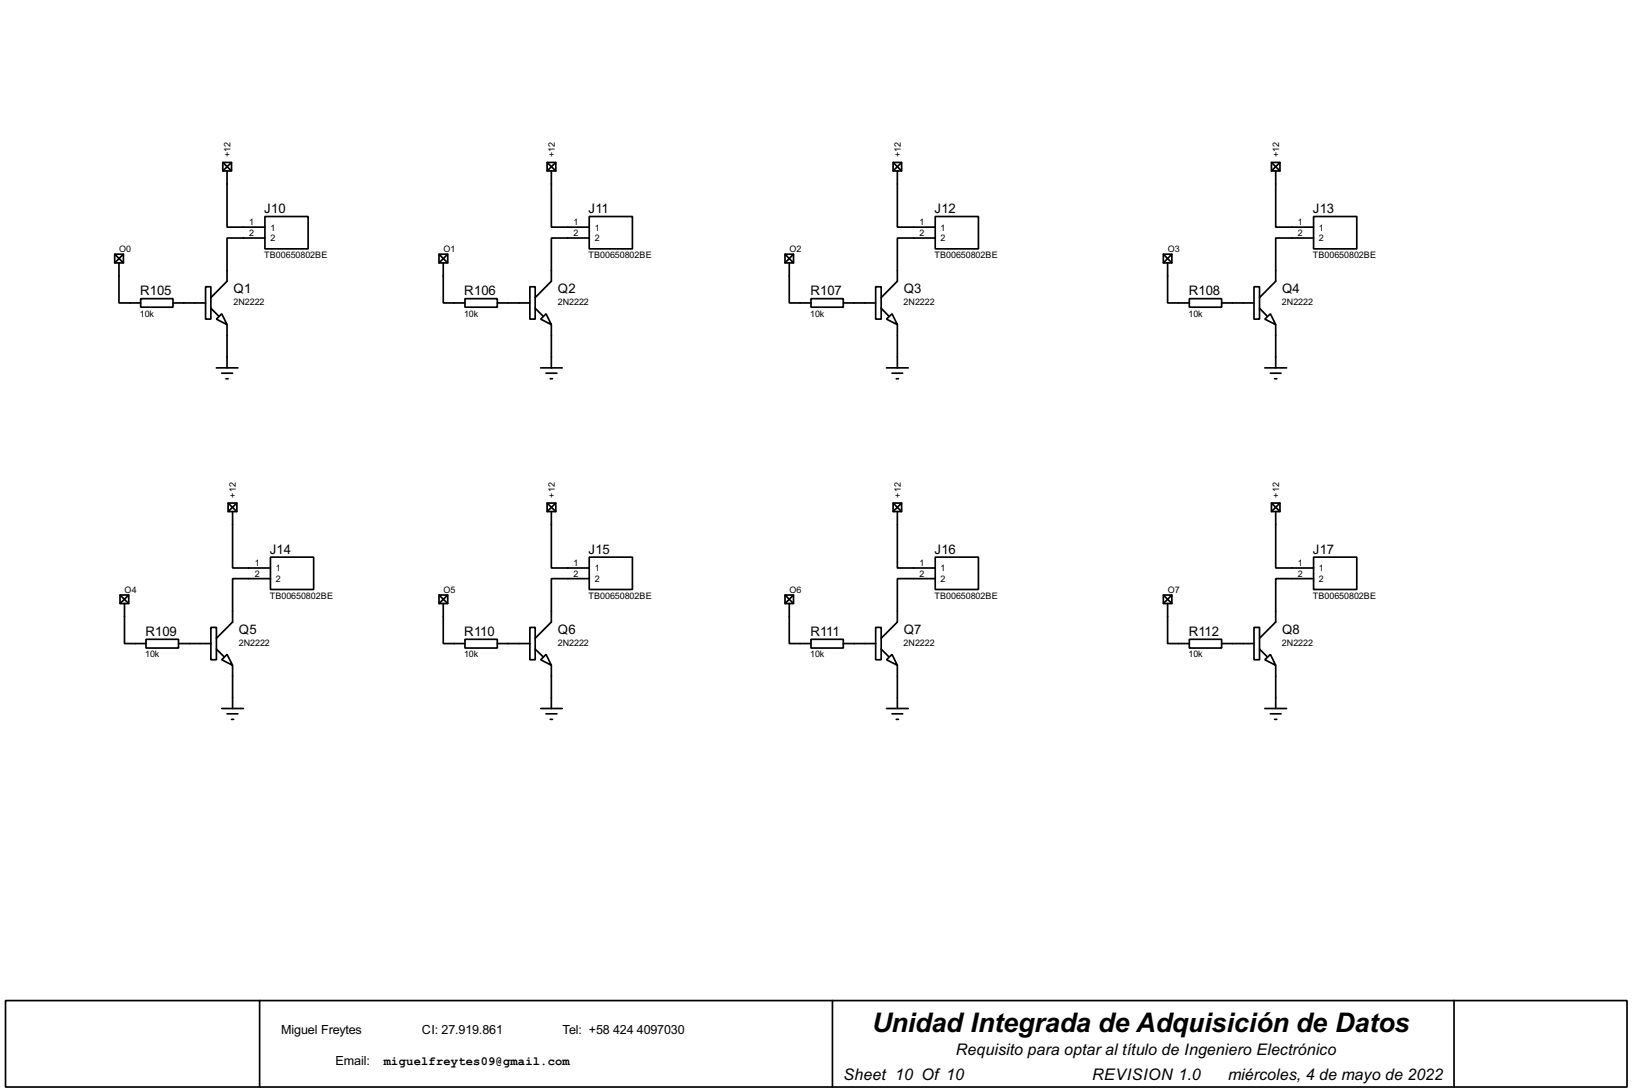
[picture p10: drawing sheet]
<svg xmlns="http://www.w3.org/2000/svg" width="383mm" height="256mm" viewBox="0 0 383 256" stroke-linecap="round" stroke-linejoin="round" font-family="sans-serif">
<g fill="none" stroke="#000" stroke-width=".4">
<path d="M52.4 38.2h2v2h-2zM52.4 38.2l2 2M54.4 38.2l-2 2M128.6 38.2h2v2h-2zM128.6 38.2l2 2M130.6 38.2l-2 2M209.9 38.2h2v2h-2zM209.9 38.2l2 2M211.9 38.2l-2 2M298.8 38.2h2v2h-2zM298.8 38.2l2 2M300.8 38.2l-2 2"/>
<path d="M27 59.7h2v2.1h-2zM27 59.7l2 2.1M29 59.7l-2 2.1M53.4 40.2v13.2h8.9M62.3 50.9h10.1v7.6h-10.1zM62.3 55.9h-8.9v10.2l-3.8 3.8M103.2 59.7h2v2.1h-2zM103.2 59.7l2 2.1M105.2 59.7l-2 2.1M129.6 40.2v13.2h8.9M138.5 50.9h10.1v7.6h-10.1zM138.5 55.9h-8.9v10.2l-3.8 3.8"/>
<path d="M184.5 59.7h2v2.1h-2zM184.5 59.7l2 2.1M186.5 59.7l-2 2.1M210.9 40.2v13.2h8.9M219.8 50.9h10.1v7.6h-10.1zM219.8 55.9h-8.9v10.2l-3.8 3.8M273.4 59.7h2v2.1h-2zM273.4 59.7l2 2.1M275.4 59.7l-2 2.1M299.8 40.2v13.2h8.9M308.7 50.9h10.1v7.6h-10.1zM308.7 55.9h-8.9v10.2l-3.8 3.8"/>
<path d="M28 61.8v9.4h5.1M33.1 70.2h7.6v2h-7.6zM40.7 71.2h7.6M48.3 67.4h1.3v7.6h-1.3zM49.6 72.4l1.8 1.8M50.9 75l1.2-1.3 1.3 2.6zM53.4 76.3v10.1M104.2 61.8v9.4h5.1M109.3 70.2h7.6v2h-7.6zM116.9 71.2h7.6M124.5 67.4h1.3v7.6h-1.3zM125.8 72.4l1.8 1.8"/>
<path d="M127.1 75l1.2-1.3 1.3 2.6zM129.6 76.3v10.1M185.5 61.8v9.4h5.1M190.6 70.2h7.6v2h-7.6zM198.2 71.2h7.6M205.8 67.4h1.3v7.6h-1.3zM207.1 72.4l1.7 1.8M208.3 75l1.3-1.3 1.3 2.6zM210.9 76.3v10.1M274.4 61.8v9.4h5.1M279.5 70.2h7.6v2h-7.6zM287.1 71.2h7.6"/>
<path d="M294.7 67.4h1.3v7.6h-1.3zM296 72.4l1.7 1.8M297.2 75l1.3-1.3 1.3 2.6zM299.8 76.3v10.1M50.9 86.4h5M52.1 87.7h2.6M53.1 89h.5M127.1 86.4h5M128.3 87.7h2.6M129.3 89h.5M208.3 86.4h5.1M209.6 87.7h2.5"/>
<path d="M210.6 89h.5M297.2 86.4h5.1M298.5 87.7h2.5M299.5 89h.5M53.6 118.2h2.1v2h-2.1zM53.6 118.2l2.1 2M55.7 118.2l-2.1 2M128.6 118.2h2v2h-2zM128.6 118.2l2 2M130.6 118.2l-2 2M209.9 118.2h2v2h-2zM209.9 118.2l2 2"/>
<path d="M211.9 118.2l-2 2M298.8 118.2h2v2h-2zM298.8 118.2l2 2M300.8 118.2l-2 2M28.2 139.8h2.1v2h-2.1zM28.2 139.8l2.1 2M30.3 139.8l-2.1 2M54.7 120.2v13.2h8.9M63.6 130.9h10.1v7.6h-10.1zM63.6 135.9h-8.9v10.2l-3.8 3.8M103.2 139.8h2v2h-2zM103.2 139.8l2 2"/>
<path d="M105.2 139.8l-2 2M129.6 120.2v13.2h8.9M138.5 130.9h10.1v7.6h-10.1zM138.5 135.9h-8.9v10.2l-3.8 3.8M184.5 139.8h2v2h-2zM184.5 139.8l2 2M186.5 139.8l-2 2M210.9 120.2v13.2h8.9M219.8 130.9h10.1v7.6h-10.1zM219.8 135.9h-8.9v10.2l-3.8 3.8M273.4 139.8h2v2h-2zM273.4 139.8l2 2"/>
<path d="M275.4 139.8l-2 2M299.8 120.2v13.2h8.9M308.7 130.9h10.1v7.6h-10.1zM308.7 135.9h-8.9v10.2l-3.8 3.8M29.3 141.8v9.4h5M34.3 150.2h7.7v2h-7.7zM42 151.2h7.6M49.6 147.4h1.3v7.6h-1.3zM50.9 152.5l1.7 1.7M52.1 155l1.3-1.3 1.3 2.6zM54.7 156.3v10.1M104.2 141.8v9.4h5.1"/>
<path d="M109.3 150.2h7.6v2h-7.6zM116.9 151.2h7.6M124.5 147.4h1.3v7.6h-1.3zM125.8 152.5l1.8 1.7M127.1 155l1.2-1.3 1.3 2.6zM129.6 156.3v10.1M185.5 141.8v9.4h5.1M190.6 150.2h7.6v2h-7.6zM198.2 151.2h7.6M205.8 147.4h1.3v7.6h-1.3zM207.1 152.5l1.7 1.7M208.3 155l1.3-1.3 1.3 2.6z"/>
<path d="M210.9 156.3v10.1M274.4 141.8v9.4h5.1M279.5 150.2h7.6v2h-7.6zM287.1 151.2h7.6M294.7 147.4h1.3v7.6h-1.3zM296 152.5l1.7 1.7M297.2 155l1.3-1.3 1.3 2.6zM299.8 156.3v10.1M52.1 166.4h5.1M53.4 167.7h2.5M54.4 169h.5M127.1 166.4h5"/>
<path d="M128.3 167.7h2.6M129.3 169h.5M208.3 166.4h5.1M209.6 167.7h2.5M210.6 169h.5M297.2 166.4h5.1M298.5 167.7h2.5M299.5 169h.5M1.3 235h381v20.3h-381zM61 235v20.3M195.6 235v20.3M341.7 235v20.3"/>
</g>
<text font-size="7.1" x="204.9" y="242.3">Unidad Integrada de Adquisición de Datos</text>
<g font-size="4.2">
<text x="224.6" y="247.8">Requisito para optar al título de Ingeniero Electrónico</text>
<text x="198.2" y="253.7">Sheet 10 Of 10</text>
<text x="256.6" y="253.7">REVISION 1.0</text>
<text x="288.6" y="253.7">miércoles, 4 de mayo de 2022</text>
</g>
<g font-size="3.5">
<text x="62.1" y="50.1">J10</text>
<text x="138.3" y="50.1">J11</text>
<text x="219.6" y="50.1">J12</text>
<text x="308.5" y="50.1">J13</text>
<text x="32.9" y="69.4">R105</text>
<text x="54.9" y="68.8">Q1</text>
<text x="109.1" y="69.4">R106</text>
<text x="131.1" y="68.8">Q2</text>
<text x="190.4" y="69.4">R107</text>
<text x="212.4" y="68.8">Q3</text>
<text x="279.3" y="69.4">R108</text>
<text x="301.3" y="68.8">Q4</text>
<text x="63.4" y="130.1">J14</text>
<text x="138.3" y="130.1">J15</text>
<text x="219.6" y="130.1">J16</text>
<text x="308.5" y="130.1">J17</text>
<text x="34.2" y="149.4">R109</text>
<text x="56.2" y="148.8">Q5</text>
<text x="109.1" y="149.4">R110</text>
<text x="131.1" y="148.8">Q6</text>
<text x="190.4" y="149.4">R111</text>
<text x="212.4" y="148.8">Q7</text>
<text x="279.3" y="149.4">R112</text>
<text x="301.3" y="148.8">Q8</text>
</g>
<g font-size="3.3">
<text x="66.1" y="242.8">Miguel Freytes</text>
<text x="99.2" y="242.8">CI: 27.919.861</text>
<text x="132.2" y="242.8">Tel: +58</text>
<text x="144.1" y="242.8">424</text>
<text x="149.7" y="242.8">4097030</text>
<text x="78.8" y="250.2">Email:</text>
</g>
<text font-size="3.2" x="90.2" y="250.2">miguelfreytes09@gmail.com</text>
<g font-size="2.4">
<text x="54.2" y="36.8" transform="rotate(-90 54.2 36.8)">+12</text>
<text x="130.4" y="36.8" transform="rotate(-90 130.4 36.8)">+12</text>
<text x="211.7" y="36.9" transform="rotate(-90 211.7 36.9)">+12</text>
<text x="300.6" y="36.8" transform="rotate(-90 300.6 36.8)">+12</text>
<text x="58.6" y="52.9">1</text>
<text x="134.8" y="52.9">1</text>
<text x="216.1" y="52.9">1</text>
<text x="305" y="52.9">1</text>
<text x="28" y="59.3">O0</text>
<text x="58.6" y="55.5">2</text>
<text x="63.6" y="54.2">1</text>
<text x="63.6" y="56.7">2</text>
<text x="104.2" y="59.3">O1</text>
<text x="134.8" y="55.5">2</text>
<text x="139.8" y="54.2">1</text>
<text x="139.8" y="56.7">2</text>
<text x="185.5" y="59.3">O2</text>
<text x="216.1" y="55.5">2</text>
<text x="221" y="54.2">1</text>
<text x="221" y="56.7">2</text>
<text x="274.4" y="59.3">O3</text>
<text x="305" y="55.5">2</text>
<text x="309.9" y="54.2">1</text>
<text x="309.9" y="56.7">2</text>
<text x="62.1" y="60.7">TB00650802BE</text>
<text x="138.3" y="60.7">TB00650802BE</text>
<text x="219.6" y="60.7">TB00650802BE</text>
<text x="308.5" y="60.7">TB00650802BE</text>
<text x="54.9" y="71.7">2N2222</text>
<text x="131.1" y="71.7">2N2222</text>
<text x="212.3" y="71.7">2N2222</text>
<text x="301.2" y="71.7">2N2222</text>
<text x="32.9" y="74.4">10k</text>
<text x="109.1" y="74.4">10k</text>
<text x="190.4" y="74.4">10k</text>
<text x="279.3" y="74.4">10k</text>
<text x="55.5" y="116.9" transform="rotate(-90 55.5 116.9)">+12</text>
<text x="130.4" y="116.8" transform="rotate(-90 130.4 116.8)">+12</text>
<text x="211.7" y="116.9" transform="rotate(-90 211.7 116.9)">+12</text>
<text x="300.6" y="116.8" transform="rotate(-90 300.6 116.8)">+12</text>
<text x="59.9" y="133">1</text>
<text x="59.9" y="135.5">2</text>
<text x="64.8" y="134.2">1</text>
<text x="64.8" y="136.7">2</text>
<text x="134.8" y="133">1</text>
<text x="134.8" y="135.5">2</text>
<text x="139.8" y="134.2">1</text>
<text x="139.8" y="136.7">2</text>
<text x="216.1" y="133">1</text>
<text x="216.1" y="135.5">2</text>
<text x="221" y="134.2">1</text>
<text x="221" y="136.7">2</text>
<text x="305" y="133">1</text>
<text x="305" y="135.5">2</text>
<text x="309.9" y="134.2">1</text>
<text x="309.9" y="136.7">2</text>
<text x="29.3" y="139.3">O4</text>
<text x="63.4" y="140.7">TB00650802BE</text>
<text x="104.2" y="139.3">O5</text>
<text x="138.3" y="140.7">TB00650802BE</text>
<text x="185.5" y="139.3">O6</text>
<text x="219.6" y="140.7">TB00650802BE</text>
<text x="274.4" y="139.3">O7</text>
<text x="308.5" y="140.7">TB00650802BE</text>
<text x="34.1" y="154.4">10k</text>
<text x="56.1" y="151.7">2N2222</text>
<text x="109.1" y="154.4">10k</text>
<text x="131.1" y="151.7">2N2222</text>
<text x="190.4" y="154.4">10k</text>
<text x="212.3" y="151.7">2N2222</text>
<text x="279.3" y="154.4">10k</text>
<text x="301.2" y="151.7">2N2222</text>
</g>
</svg>
